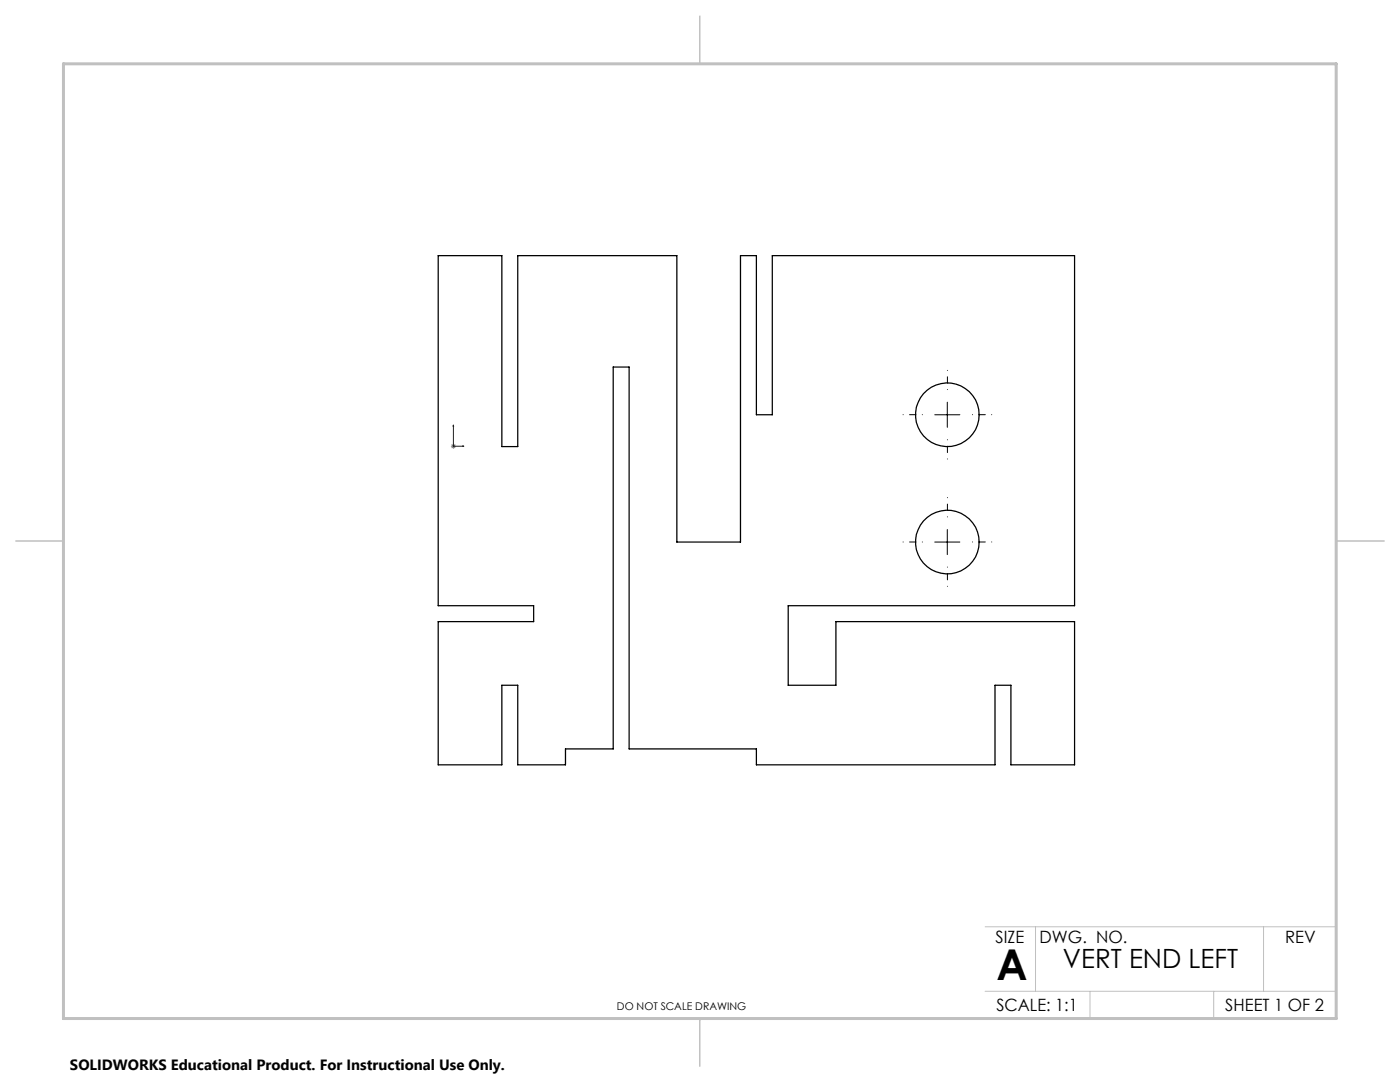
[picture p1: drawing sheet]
<svg xmlns="http://www.w3.org/2000/svg" width="279mm" height="216mm" viewBox="0 0 279 216" stroke-linecap="round" stroke-linejoin="round" font-family="sans-serif">
<path d="M90.5 84.8v.2h-.1zM90.5 84.8v4.2h2.1M92.4 89h.2l-.2 .1z" fill="none" stroke="#00f" stroke-width=".2"/>
<path d="M90 89h1M90.1 88.7l.7 .7M90.5 88.5v1M90.8 88.7l-.7 .7" fill="none" stroke="#808080" stroke-width=".2"/>
<path d="M189.1 77.7v-3.8M184.1 82.7h-3.9M189.1 87.7v3.9M194.1 82.7h3.8M184.1 108.1h-3.9M189.1 103.1v-3.8M189.1 113.1v3.9M194.1 108.1h3.8" fill="none" stroke="#000" stroke-width=".2" stroke-dasharray="15.2 1.3 1.3 1.3" stroke-dashoffset="15.2"/>
<path d="M186.5 82.8h5.1M189.1 80.3v5M186.5 108.2h5.1M189.1 105.7v5" fill="none" stroke="#000" stroke-width=".2"/>
<path d="M266.7 153.3v49.9h-240M196.6 184.9h70.1M196.6 197.8h70.1M206.7 184.9v12.9M217.5 197.8v5.4M242.2 197.8v5.4M252.2 184.9v12.9" fill="none" stroke="#c0c0c0" stroke-width=".2"/>
<path d="M139.7 3.2v9.5M3.1 107.9h9.6M266.7 107.9h9.5M139.7 203.2v9.6" fill="none" stroke="#c0c0c0" stroke-width=".3"/>
<path d="M12.7 12.7h254v190.5h-254z" fill="none" stroke="#c0c0c0" stroke-width=".6"/>
<path d="M92.4 89h.2l-.2 .1zM90.5 84.8v.2h-.1z" fill="#00f"/>
<g fill="none" stroke="#000" stroke-width=".25">
<path d="M87.5 51h12.7v38.1h3.1v-38.1h31.8v57.2h12.7v-57.2h3.2v31.8h3.1v-31.8h60.4v69.9h-57.2v15.8h9.5v-12.7h47.7v28.6h-12.7v-15.9h-3.2v15.9h-47.6v-3.2h-25.4v-76.2h-3.2v76.2h-9.5v3.2h-9.6v-15.9h-3.1v15.9h-12.7v-28.6h19v-3.1h-19z"/>
<circle cx="189.1" cy="82.8" r="6.4"/>
<circle cx="189.1" cy="108.2" r="6.4"/>
</g>
<text font-size="8.5" x="198.9" y="195.5">A</text>
<text font-size="5.3" x="212.1" y="193.2">VERT END LEFT</text>
<g font-size="3.4">
<text x="198.7" y="188.1">SIZE</text>
<text x="207.5" y="188.1">DWG. NO.</text>
<text x="256.5" y="188.2">REV</text>
<text x="198.8" y="201.7">SCALE: 1:1</text>
<text x="244.5" y="201.7">SHEET 1 OF 2</text>
</g>
<text font-size="3" x="14" y="213.5">SOLIDWORKS Educational Product. For Instructional Use Only.</text>
<text font-size="2.1" x="123.1" y="201.6">DO NOT SCALE DRAWING</text>
</svg>
